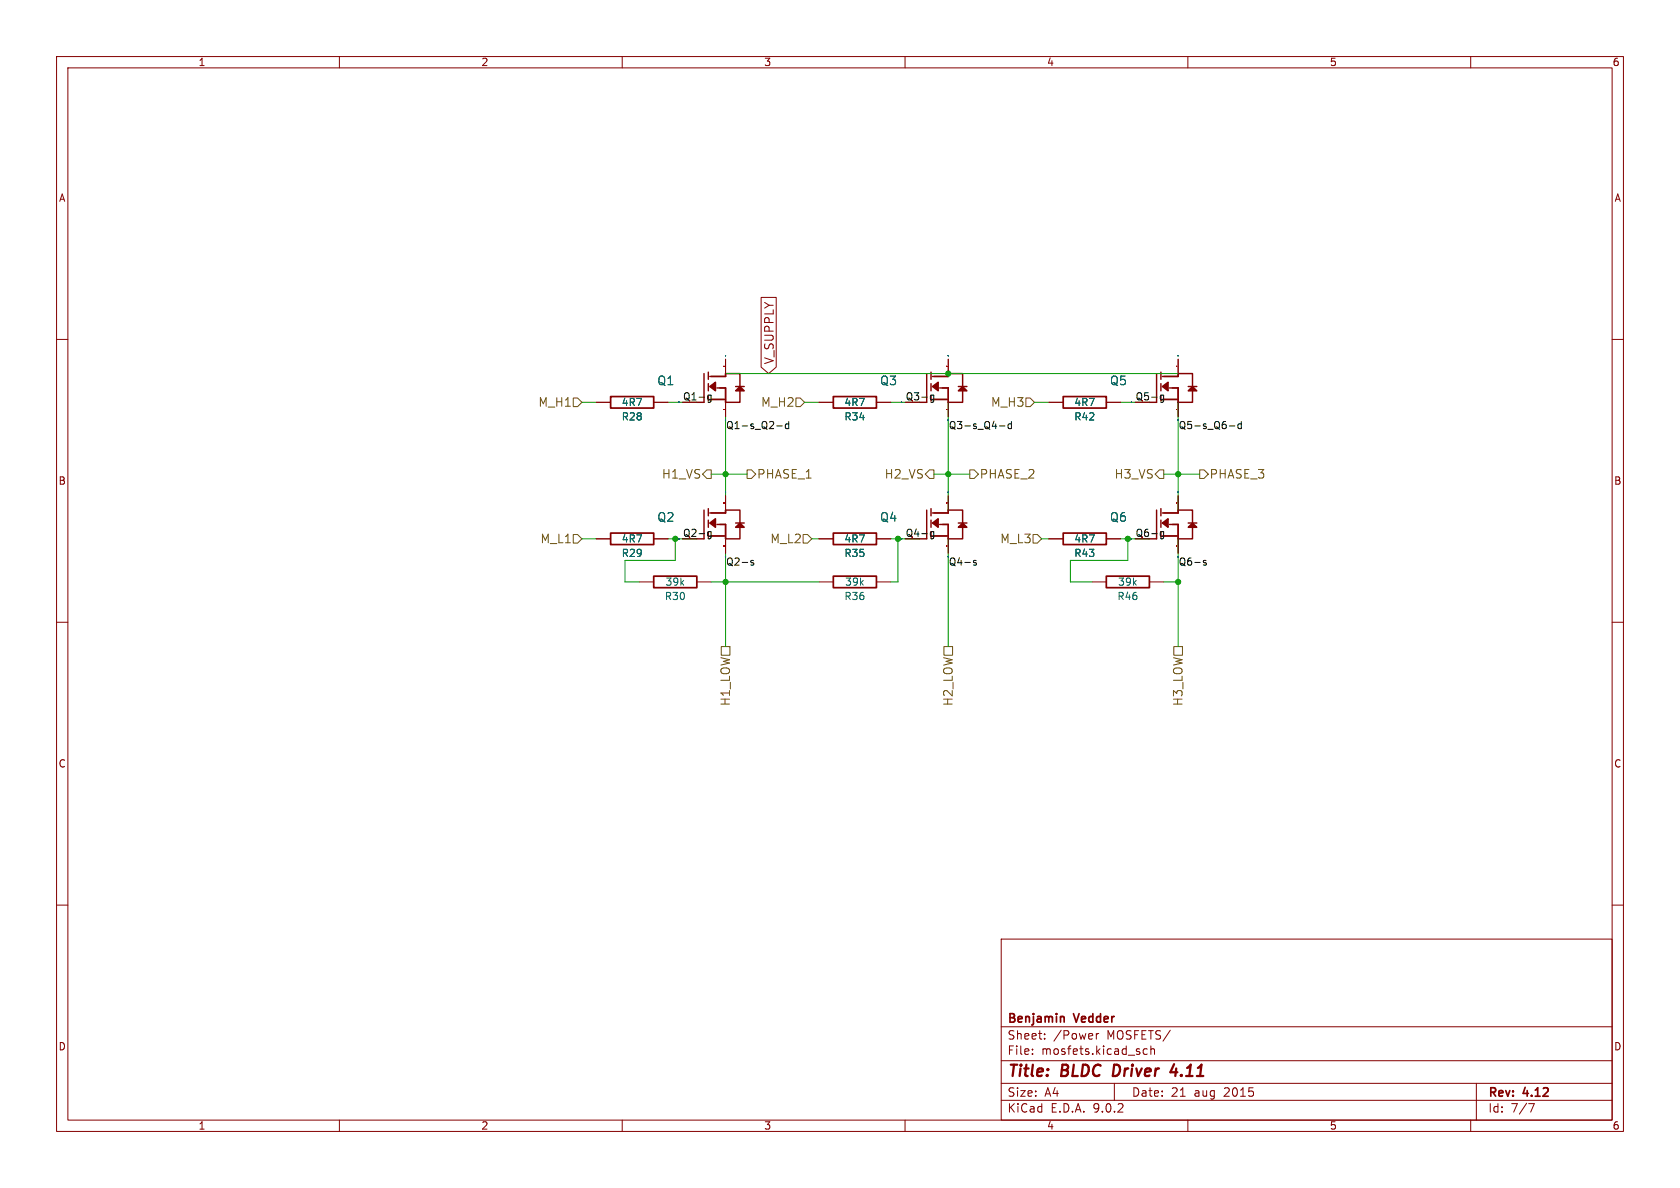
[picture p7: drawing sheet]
<svg xmlns="http://www.w3.org/2000/svg" width="297mm" height="210mm" viewBox="0 0 297 210" stroke-linecap="round" stroke-linejoin="round" font-family="sans-serif">
<g fill="none" stroke="#840000" stroke-width=".18">
<path d="M10 10h277v190h-277zM12 12h273v186h-273zM60 10v2M110 10v2M160 10v2M210 10v2M260 10v2M134.6 52.6h2.6v12.3l-1.3 1.1-1.3-1.1zM10 60h2M105.4 71.1h2.5M115.6 71.1h2.5M128.3 63.5v2.5"/>
<path d="M128.3 71.1v2.6M144.8 71.1h2.5M154.9 71.1h2.6M167.6 63.5v2.5M167.6 71.1v2.6M185.4 71.1h2.6M195.6 71.1h2.5M208.3 63.5v2.5M208.3 71.1v2.6M285 60h2M105.4 95.3h2.5M115.6 95.3h2.5"/>
<path d="M128.3 87.6v2.6M128.3 95.3v2.5M144.8 95.3h2.5M154.9 95.3h2.6M167.6 87.6v2.6M167.6 95.3v2.5M185.4 95.3h2.6M195.6 95.3h2.5M208.3 87.6v2.6M208.3 95.3v2.5M10 110h2M113 102.9h2.6"/>
<path d="M123.2 102.9h2.5M144.8 102.9h2.5M154.9 102.9h2.6M193 102.9h2.6M203.2 102.9h2.5M285 110h2M10 160h2M177 166h108v32h-108zM285 160h2M60 198v2M110 198v2M160 198v2"/>
<path d="M177 194.5h108M177 191.5h108M177 187.5h108M177 181.5h108M182.5 186.3v.1M182.5 185.5v.1M184.7 183.6v.1M184.7 182.8v.1M193.8 182.7v1M194.2 182.7l-.2 .1-.2 .2M197 191.5v3M202.8 185.5l-.4-.1-.3 .3v.4l.1 .2h.6"/>
<path d="M203.5 185.5l.2-.1 .3 .1 .1 .9M203.5 184.9v1.5M210 198v2M260 198v2M261 191.5v6.5M270.2 195.1h1l-.6 1.5"/>
</g>
<path d="M197 188.2l-.3 2h.5M207.6 188.1l-.7 1.4h1.2M207.9 188.9l-.1 1.3" fill="none" stroke="#840000" stroke-width=".4"/>
<path d="M107.9 70.1h7.7v2h-7.7zM147.3 70.1h7.6v2h-7.6zM188 70.1h7.6v2h-7.6zM107.9 94.2h7.7v2.1h-7.7zM147.3 94.2h7.6v2.1h-7.6zM188 94.2h7.6v2.1h-7.6zM115.6 101.9h7.6v2h-7.6zM147.3 101.9h7.6v2h-7.6zM195.6 101.9h7.6v2h-7.6zM187.9 179.7l.2 .2v.8" fill="none" stroke="#840000" stroke-width=".3"/>
<g fill="none" stroke="#840000" stroke-width=".25">
<path d="M124.5 66v5.1M125.2 65.8v1.3M125.2 67.8v1.3M125.2 69.9v1M125.5 66.5h2.8v-.5h2.5v5.1h-2.5v-2.5h-1.6M125.5 70.6h2.8M130 68.3h1.6M163.8 66v5.1M164.6 65.8v1.3M164.6 67.8v1.3M164.6 69.9v1M164.8 66.5h2.8v-.5h2.6v5.1h-2.6v-2.5h-1.5"/>
<path d="M164.8 70.6h2.8M169.4 68.3h1.5M204.5 66v5.1M205.2 65.8v1.3M205.2 67.8v1.3M205.2 69.9v1M205.5 66.5h2.8v-.5h2.5v5.1h-2.5v-2.5h-1.5M205.5 70.6h2.8M210.1 68.3h1.5M124.5 90.2v5.1M125.2 89.9v1.3M125.2 91.9v1.3"/>
<path d="M125.2 94v1M125.5 90.7h2.8v-.5h2.5v5.1h-2.5v-2.6h-1.6M125.5 94.7h2.8M130 92.5h1.6M163.8 90.2v5.1M164.6 89.9v1.3M164.6 91.9v1.3M164.6 94v1M164.8 90.7h2.8v-.5h2.6v5.1h-2.6v-2.6h-1.5M164.8 94.7h2.8M169.4 92.5h1.5M204.5 90.2v5.1"/>
<path d="M205.2 89.9v1.3M205.2 91.9v1.3M205.2 94v1M205.5 90.7h2.8v-.5h2.5v5.1h-2.5v-2.6h-1.5M205.5 94.7h2.8M210.1 92.5h1.5"/>
</g>
<g fill="#840000" stroke="#840000" stroke-width=".25">
<path d="M205.5 92.5l1-.8v1.5z"/>
<path d="M210.1 93.2l.7-.7 .8 .7z"/>
<path d="M125.5 92.5l1-.8v1.5z"/>
<path d="M130 93.2l.8-.7 .8 .7z"/>
<path d="M205.5 68.3l1-.7v1.5z"/>
<path d="M210.1 69.1l.7-.8 .8 .8z"/>
<path d="M125.5 68.3l1-.7v1.5z"/>
<path d="M130 69.1l.8-.8 .8 .8z"/>
<path d="M164.8 92.5l1.1-.8v1.5z"/>
<path d="M169.4 93.2l.8-.7 .7 .7z"/>
<path d="M164.8 68.3l1.1-.7v1.5z"/>
<path d="M169.4 69.1l.8-.8 .7 .8z"/>
</g>
<g fill="none" stroke="#006464" stroke-width=".18">
<path d="M120 71.1h.1M128.2 62.9h.1M159.4 71.1h.1M167.6 62.9h.1M200 71.1h.1M208.3 62.9h.1M120 95.2v.1M128.2 87h.1M128.3 87h.1M159.4 95.2h.1M159.4 95.2v.1M167.6 87h.1"/>
<path d="M200 95.2h.1M208.3 87h.1"/>
</g>
<g fill="none" stroke="#a90000" stroke-width=".18">
<path d="M128 64.8h.1M128 72.4h.1M167.3 72.4h.1M167.4 72.4h.1M167.4 64.8h-.1M167.4 64.8h.1M208 64.8h.1M208 72.4h.1M128 88.9h.1M128 96.5h.1M167.3 96.5h.1M167.4 96.5h.1"/>
<path d="M167.4 88.9h-.1M167.4 88.9h.1M208 88.9h.1M208 96.5h.1"/>
</g>
<g fill="none" stroke="#725600" stroke-width=".18">
<path d="M101.3 70.4h.8l.8 .7-.8 .8h-.8zM140.7 70.4h.8l.7 .7-.7 .8h-.8zM181.4 70.4h.7l.8 .7-.8 .8h-.7zM101.3 94.5h.8l.8 .8-.8 .7h-.8zM125 83.1h.7v1.5h-.7l-.8-.8zM132.1 83.1h.7l.8 .7-.8 .8h-.7zM142 94.5h.7l.8 .8-.8 .7h-.7zM164.3 83.1h.8v1.5h-.8l-.7-.8zM171.4 83.1h.8l.8 .7-.8 .8h-.8zM182.6 94.5h.8l.7 .8-.7 .7h-.8zM205 83.1h.7v1.5h-.7l-.8-.8zM212.1 83.1h.8l.7 .7-.7 .8h-.8z"/>
<path d="M127.5 114.3h1.5v1.5h-1.5zM166.9 114.3h1.5v1.5h-1.5zM207.5 114.3h1.5v1.5h-1.5z"/>
</g>
<g fill="none" stroke="#0f0f0f" stroke-width=".18">
<path d="M125.7 69.8v1.1l-.2 .2h-.3M125.7 69.9l-.4-.1-.2 .3 .1 .5h.5M137.3 75.3h1M139.4 75l-.3-.1-.3 .3 .2 .5h.4M139.4 74.5v1.3M165.1 69.8v1.1l-.3 .2h-.3M165.1 69.9l-.4-.1-.2 .3 .1 .5h.5M176.7 75.3h1M178.8 74.5v1.3M178.8 75l-.4-.1-.2 .3 .1 .5h.5M205.7 69.8v1.1l-.2 .2h-.3M205.7 69.9l-.3-.1-.3 .3 .1 .5h.5"/>
<path d="M217.3 75.3h1M219.4 75l-.3-.1-.3 .3 .2 .5h.4M219.4 74.5v1.3M125.7 94v1l-.2 .2h-.3M125.7 94h-.4l-.2 .2 .1 .6h.5M133.2 99.1h-.3l-.2 .1 .1 .2 .4 .1v.3h-.5M165.1 94v1l-.3 .2h-.3M165.1 94h-.4l-.2 .2 .1 .6h.5M172.6 99.1h-.3l-.2 .1 .1 .2 .4 .1v.3h-.5M205.7 94v1l-.2 .2h-.3M205.7 94h-.3l-.3 .2 .1 .6h.5M213.2 99.1h-.3l-.2 .1 .1 .2 .4 .1v.3h-.5"/>
</g>
<g fill="none" stroke="#009600" stroke-width=".18">
<path d="M102.9 71.1h2.5M118.1 71.1h5.1M128.3 66h80M128.3 71.1v19.1M142.2 71.1h2.6M157.5 71.1h5.1M167.6 71.1v19.1M182.9 71.1h2.5M198.1 71.1h5.1M208.3 71.1v19.1M102.9 95.3h2.5M118.1 95.3h5.1"/>
<path d="M119.4 95.3v3.8h-8.9v3.8h2.5M125.7 83.8h6.4M128.3 95.3v19M143.5 95.3h1.3M157.5 95.3h5.1M158.7 95.3v7.6h-1.2M165.1 83.8h6.3M167.6 95.3v19M184.1 95.3h1.3M198.1 95.3h5.1M199.4 95.3v3.8h-10.2v3.8h3.8M205.7 83.8h6.4"/>
<path d="M208.3 95.3v19M125.7 102.9h19.1M205.7 102.9h2.6"/>
</g>
<g fill="#009600" stroke="#009600" stroke-width=".18">
<circle cx="208.3" cy="83.8" r=".46"/>
<circle cx="208.3" cy="102.9" r=".46"/>
<circle cx="199.4" cy="95.3" r=".46"/>
<circle cx="167.6" cy="66" r=".46"/>
<circle cx="119.4" cy="95.3" r=".46"/>
<circle cx="128.3" cy="102.9" r=".46"/>
<circle cx="167.6" cy="83.8" r=".46"/>
<circle cx="158.7" cy="95.3" r=".46"/>
<circle cx="128.3" cy="83.8" r=".46"/>
</g>
<g font-size="2.8" fill="#840000">
<text x="178" y="190.9">Title:</text>
<text x="187.7" y="190.9">BLDC</text>
<text x="197.6" y="190.9">Driver</text>
<text x="208.6" y="190.9">4.11</text>
</g>
<g font-size="2.1" fill="#840000">
<text x="137" y="64.5" transform="rotate(-90 137 64.5)">V_SUPPLY</text>
<text x="178" y="184">Sheet:</text>
<text x="178" y="181.2">Benjamin</text>
<text x="186.2" y="184">/Power</text>
<text x="190" y="181.2">Vedder</text>
<text x="195.7" y="184">MOSFETS/</text>
<text x="178" y="186.7">File:</text>
<text x="184.1" y="186.7">mosfets.kicad_sch</text>
<text x="178" y="196.9">KiCad</text>
<text x="178" y="194.1">Size:</text>
<text x="184.7" y="194.1">A4</text>
<text x="185.7" y="196.9">E.D.A.</text>
<text x="193.3" y="196.9">9.0.2</text>
<text x="200" y="194.1">Date:</text>
<text x="207" y="194.1">21</text>
<text x="211.2" y="194.1">aug</text>
<text x="216.5" y="194.1">2015</text>
<text x="263" y="194.3">Rev:</text>
<text x="263" y="196.9">Id:</text>
<text x="267.1" y="196.9">7/7</text>
<text x="269.4" y="194.3">4.12</text>
</g>
<g font-size="2.1" fill="#006464">
<text x="116.1" y="68.3">Q1</text>
<text x="155.5" y="68.3">Q3</text>
<text x="196.1" y="68.3">Q5</text>
<text x="116.1" y="92.4">Q2</text>
<text x="155.5" y="92.4">Q4</text>
<text x="196.1" y="92.4">Q6</text>
</g>
<g font-size="2.1" fill="#725600">
<text x="95.1" y="72.1">M_H1</text>
<text x="134.5" y="72.1">M_H2</text>
<text x="175.1" y="72.1">M_H3</text>
<text x="117" y="84.8">H1_VS</text>
<text x="133.7" y="84.8">PHASE_1</text>
<text x="156.3" y="84.8">H2_VS</text>
<text x="173.1" y="84.8">PHASE_2</text>
<text x="197" y="84.8">H3_VS</text>
<text x="213.7" y="84.8">PHASE_3</text>
<text x="95.5" y="96.2">M_L1</text>
<text x="136.1" y="96.2">M_L2</text>
<text x="176.8" y="96.2">M_L3</text>
<text x="129.3" y="124.9" transform="rotate(-90 129.3 124.9)">H1_LOW</text>
<text x="168.6" y="124.9" transform="rotate(-90 168.6 124.9)">H2_LOW</text>
<text x="209.3" y="124.9" transform="rotate(-90 209.3 124.9)">H3_LOW</text>
</g>
<g font-size="1.8" fill="#840000">
<text x="35" y="11.9">1</text>
<text x="85" y="11.9">2</text>
<text x="135" y="11.9">3</text>
<text x="185" y="11.9">4</text>
<text x="235" y="11.9">5</text>
<text x="285" y="11.9">6</text>
<text x="10.3" y="35.9">A</text>
<text x="285.3" y="35.9">A</text>
<text x="10.3" y="85.9">B</text>
<text x="285.3" y="85.9">B</text>
<text x="10.3" y="135.9">C</text>
<text x="285.3" y="135.9">C</text>
<text x="10.3" y="185.9">D</text>
<text x="285.3" y="185.9">D</text>
<text x="35" y="199.9">1</text>
<text x="85" y="199.9">2</text>
<text x="135" y="199.9">3</text>
<text x="185" y="199.9">4</text>
<text x="235" y="199.9">5</text>
<text x="285" y="199.9">6</text>
</g>
<g font-size="1.8" fill="#006464">
<text x="109.8" y="72">4R7</text>
<text x="149.2" y="72">4R7</text>
<text x="189.8" y="72">4R7</text>
<text x="109.8" y="74.5">R28</text>
<text x="128.3" y="75.9">Q1-s_Q2-d</text>
<text x="149.2" y="74.5">R34</text>
<text x="167.6" y="75.9">Q3-s_Q4-d</text>
<text x="189.8" y="74.5">R42</text>
<text x="208.3" y="75.9">Q5-s_Q6-d</text>
<text x="109.8" y="98.7">R29</text>
<text x="109.8" y="96.1">4R7</text>
<text x="128.3" y="100.1">Q2-s</text>
<text x="149.2" y="98.7">R35</text>
<text x="149.2" y="96.1">4R7</text>
<text x="167.6" y="100.1">Q4-s</text>
<text x="189.8" y="98.7">R43</text>
<text x="189.8" y="96.1">4R7</text>
<text x="208.3" y="100.1">Q6-s</text>
<text x="117.4" y="106.3">R30</text>
<text x="117.6" y="103.7">39k</text>
<text x="149.2" y="106.3">R36</text>
<text x="149.3" y="103.7">39k</text>
<text x="197.4" y="106.3">R46</text>
<text x="197.6" y="103.7">39k</text>
</g>
<g font-size="1.8" fill="#a90000">
<text x="120.6" y="70.9">Q1-g</text>
<text x="160" y="70.9">Q3-g</text>
<text x="200.7" y="70.9">Q5-g</text>
<text x="120.6" y="95">Q2-g</text>
<text x="160" y="95">Q4-g</text>
<text x="200.7" y="95">Q6-g</text>
</g>
</svg>
